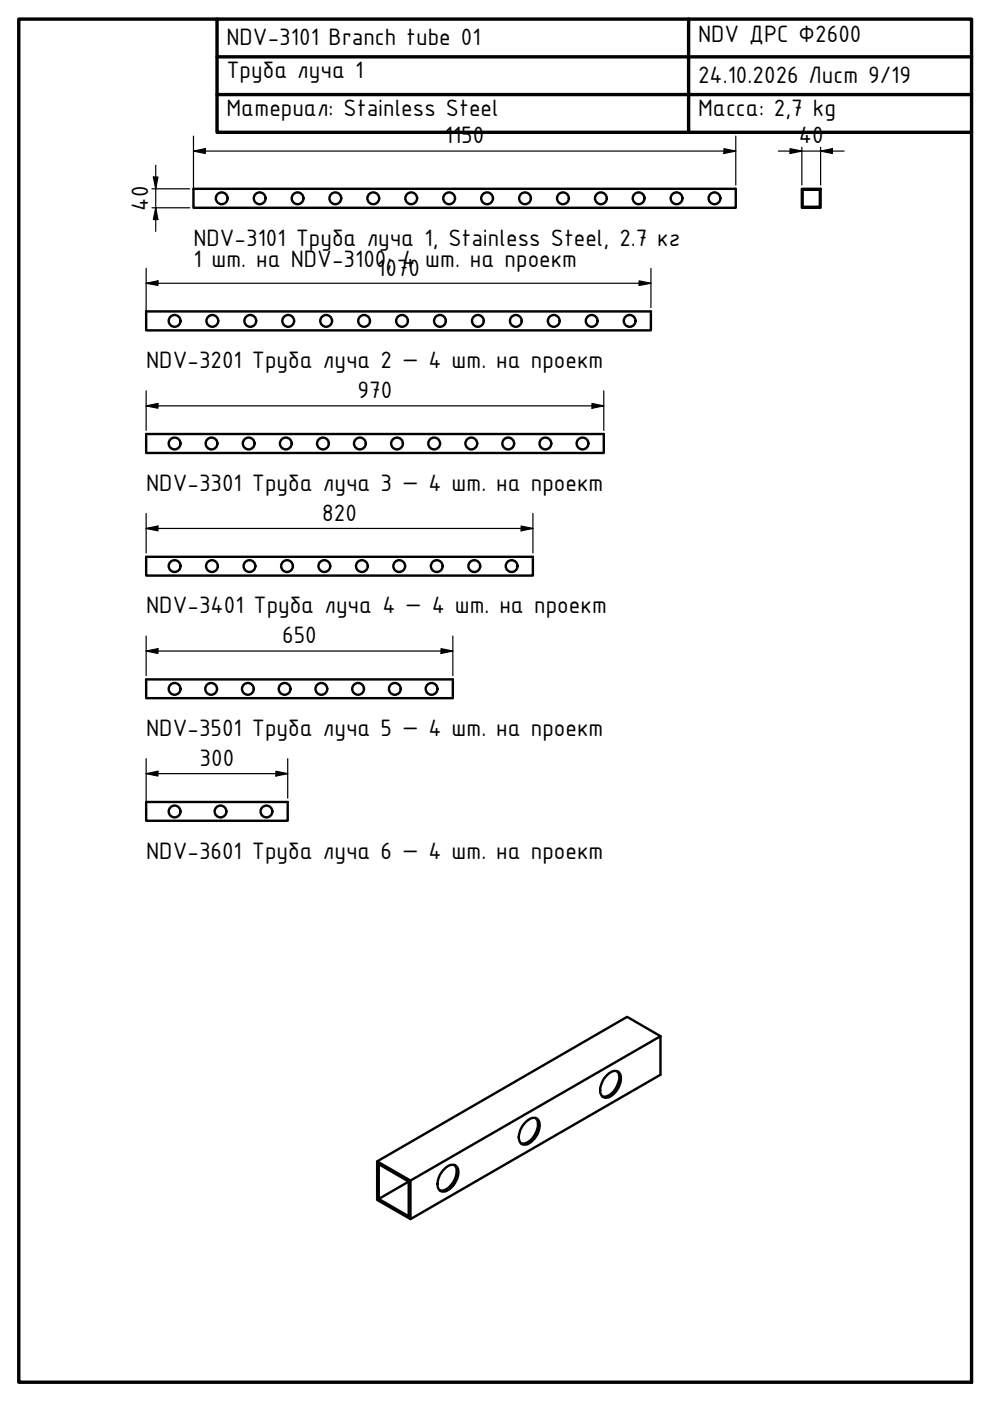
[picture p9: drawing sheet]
<svg xmlns="http://www.w3.org/2000/svg" width="210mm" height="297mm" viewBox="0 0 210 297" stroke-linecap="round" stroke-linejoin="round" font-family="sans-serif">
<!-- layer: Visible (ISO) -->
<g fill="none" stroke="#000" stroke-width=".51">
<path d="M41 40h115v4.1h-115zM170 40h4v4.1h-4zM170.2 40.2h3.6v3.6h-3.6zM31 66h107v4h-107zM31 92h97v4h-97zM31 118.1h82v3.9h-82zM31 144h65v4h-65zM31 170h30v4h-30zM140 219.7l-7-4.1-53 30.6v8.2l7 4.1 53-30.6v-8.2l-53 30.6-7-4.1M111.5 237.9l.3-.3a1.41 1.41 0 0 1 1.5-.6 1.41 1.41 0 0 1 1.1 1.2 4.5 4.5 0 0 1-2.9 4.5 1.45 1.45 0 0 1-1.5-2l.5-1.5zM113.6 237.1a3.1 3.1 0 0 1-.3 3.7 2.85 2.85 0 0 1-2.8 1.6M128.7 228l.4-.4a1.41 1.41 0 0 1 1.4-.5 1.41 1.41 0 0 1 1.1 1.1 4.5 4.5 0 0 1-2.9 4.5 1.48 1.48 0 0 1-1.4-2l.5-1.5z"/>
<path d="M130.8 227.1a2.73 2.73 0 0 1 0 3.3 3.2 3.2 0 0 1-3.1 2.1M86.7 250.5l-6.4 3.7v-7.4l6.4 3.7v7.4l-6.4-3.7M87 250.3v8.2M94.2 247.8a1.7 1.7 0 0 1 2.7-.4 4.2 4.2 0 0 1-2.3 5.1 1.31 1.31 0 0 1-1.4-.1 1.31 1.31 0 0 1-.4-1.3l.1-1 .4-1zM96.4 247a3.1 3.1 0 0 1-.3 3.7 2.85 2.85 0 0 1-2.8 1.7"/>
<circle cx="47" cy="42" r="1.25"/>
<circle cx="55.1" cy="42" r="1.25"/>
<circle cx="63.1" cy="42" r="1.25"/>
<circle cx="71.1" cy="42" r="1.25"/>
<circle cx="79.1" cy="42" r="1.25"/>
<circle cx="87.2" cy="42" r="1.25"/>
<circle cx="95.2" cy="42" r="1.25"/>
<circle cx="103.3" cy="42" r="1.25"/>
<circle cx="111.3" cy="42" r="1.25"/>
<circle cx="119.4" cy="42" r="1.25"/>
<circle cx="127.4" cy="42" r="1.25"/>
<circle cx="135.4" cy="42" r="1.25"/>
<circle cx="143.4" cy="42" r="1.25"/>
<circle cx="151.5" cy="42" r="1.25"/>
<circle cx="37" cy="68" r="1.25"/>
<circle cx="45" cy="68" r="1.25"/>
<circle cx="53.1" cy="68" r="1.25"/>
<circle cx="61.1" cy="68" r="1.25"/>
<circle cx="69.2" cy="68" r="1.25"/>
<circle cx="77.2" cy="68" r="1.25"/>
<circle cx="85.2" cy="68" r="1.25"/>
<circle cx="93.3" cy="68" r="1.25"/>
<circle cx="101.3" cy="68" r="1.25"/>
<circle cx="109.4" cy="68" r="1.25"/>
<circle cx="117.4" cy="68" r="1.25"/>
<circle cx="125.5" cy="68" r="1.25"/>
<circle cx="133.5" cy="68" r="1.25"/>
<circle cx="37" cy="94" r="1.25"/>
<circle cx="44.9" cy="94" r="1.25"/>
<circle cx="52.7" cy="94" r="1.25"/>
<circle cx="60.6" cy="94" r="1.25"/>
<circle cx="68.5" cy="94" r="1.25"/>
<circle cx="76.3" cy="94" r="1.25"/>
<circle cx="84.2" cy="94" r="1.25"/>
<circle cx="92.1" cy="94" r="1.25"/>
<circle cx="99.9" cy="94" r="1.25"/>
<circle cx="107.8" cy="94" r="1.25"/>
<circle cx="115.6" cy="94" r="1.25"/>
<circle cx="123.5" cy="94" r="1.25"/>
<circle cx="37" cy="120" r="1.25"/>
<circle cx="44.9" cy="120" r="1.25"/>
<circle cx="52.9" cy="120" r="1.25"/>
<circle cx="60.9" cy="120" r="1.25"/>
<circle cx="68.8" cy="120" r="1.25"/>
<circle cx="76.7" cy="120" r="1.25"/>
<circle cx="84.6" cy="120" r="1.25"/>
<circle cx="92.6" cy="120" r="1.25"/>
<circle cx="100.6" cy="120" r="1.25"/>
<circle cx="108.5" cy="120" r="1.25"/>
<circle cx="37" cy="146.1" r="1.25"/>
<circle cx="44.8" cy="146.1" r="1.25"/>
<circle cx="52.6" cy="146.1" r="1.25"/>
<circle cx="60.3" cy="146.1" r="1.25"/>
<circle cx="68.1" cy="146.1" r="1.25"/>
<circle cx="75.9" cy="146.1" r="1.25"/>
<circle cx="83.7" cy="146.1" r="1.25"/>
<circle cx="91.5" cy="146.1" r="1.25"/>
<circle cx="37" cy="172" r="1.25"/>
<circle cx="46.8" cy="172" r="1.25"/>
<circle cx="56.5" cy="172" r="1.25"/>
</g>
<!-- layer: Border (ISO) -->
<path d="M4 4h202v289.1h-202zM46 4v24.1h160M46 12.1h160M146 4v24.1M46 20.1h160" fill="none" stroke="#000" stroke-width=".72"/>
<!-- layer: Dimension (ISO) -->
<g fill="none" stroke="#000" stroke-width=".25">
<path d="M32.5 37.5h1l-.5 2.5zM33 35v14.1M41 32l2.5-.5v1zM41 32h115M41 28.9v14.4M153.5 31.5l2.5 .5-2.5 .5zM156 28.9v10.3M165 32h14M167.5 31.5l2.5 .5-2.5 .5zM170 31.2v8M174 32l2.5-.5v1zM174 31.2v8"/>
<path d="M31 56.9v12.3M32.2 40h8M32.2 44.1h8M33 44.1l.5 2.5h-1zM135.5 59.5l2.5 .6-2.5 .4zM138 56.9v8.3M31 60.1l2.5-.6v1zM31 60.1h107M31 86l2.5-.5v1.1zM31 82.9v8.4M31 86h97M125.5 85.5l2.5 .5-2.5 .6z"/>
<path d="M128 82.9v8.4M31 112l2.5-.5v1.1zM31 108.9v8.3M31 112h82M110.5 111.5l2.5 .5-2.5 .6zM113 108.9v8.3M31 138l2.5-.5v1zM31 134.9v8.3M31 138h65M93.5 137.5l2.5 .5-2.5 .5zM96 134.9v8.3M31 164l2.5-.5v1z"/>
<path d="M31 160.9v12.4M31 164h30M58.5 163.5l2.5 .5-2.5 .5zM61 160.9v8.3"/>
</g>
<g fill="#000">
<path d="M32.5 37.5h1l-.5 2.5zM41 32l2.5-.5v1zM153.5 31.5l2.5 .5-2.5 .5zM167.5 31.5l2.5 .5-2.5 .5zM174 32l2.5-.5v1zM33 44.1l.5 2.5h-1zM31 60.1l2.5-.6v1zM135.5 59.5l2.5 .6-2.5 .4zM31 86l2.5-.5v1.1zM125.5 85.5l2.5 .5-2.5 .6zM31 112l2.5-.5v1.1zM110.5 111.5l2.5 .5-2.5 .6z"/>
<path d="M31 138l2.5-.5v1zM93.5 137.5l2.5 .5-2.5 .5zM31 164l2.5-.5v1zM58.5 163.5l2.5 .5-2.5 .5z"/>
</g>
<g font-size="5.4">
<text x="48" y="9.6">NDV-3101 Branch tube 01</text>
<text x="148" y="9">NDV ДРС Ф2600</text>
<text x="48" y="16.5">Труба луча 1</text>
<text x="148" y="17.6">24.10.2026 Лист 9/19</text>
<text x="48" y="24.5">Материал: Stainless Steel</text>
<text x="148" y="24.5">Масса: 2,7 kg</text>
<text x="94.3" y="30.4">1150</text>
<text x="169.4" y="30.4">40</text>
<text x="31.4" y="44.6" transform="rotate(-90 31.4 44.6)">40</text>
<text x="41" y="52.1">NDV-3101 Труба луча 1, Stainless Steel, 2.7 кг</text>
<text x="41" y="56.5">1 шт. на NDV-3100; 4 шт. на проект</text>
<text x="80" y="58.4">1070</text>
<text x="31" y="78">NDV-3201 Труба луча 2 — 4 шт. на проект</text>
<text x="75.8" y="84.4">970</text>
<text x="31" y="104">NDV-3301 Труба луча 3 — 4 шт. на проект</text>
<text x="68.3" y="110.4">820</text>
<text x="31" y="130">NDV-3401 Труба луча 4 — 4 шт. на проект</text>
<text x="59.8" y="136.4">650</text>
<text x="31" y="156">NDV-3501 Труба луча 5 — 4 шт. на проект</text>
<text x="42.3" y="162.4">300</text>
<text x="31" y="182">NDV-3601 Труба луча 6 — 4 шт. на проект</text>
</g>
</svg>
